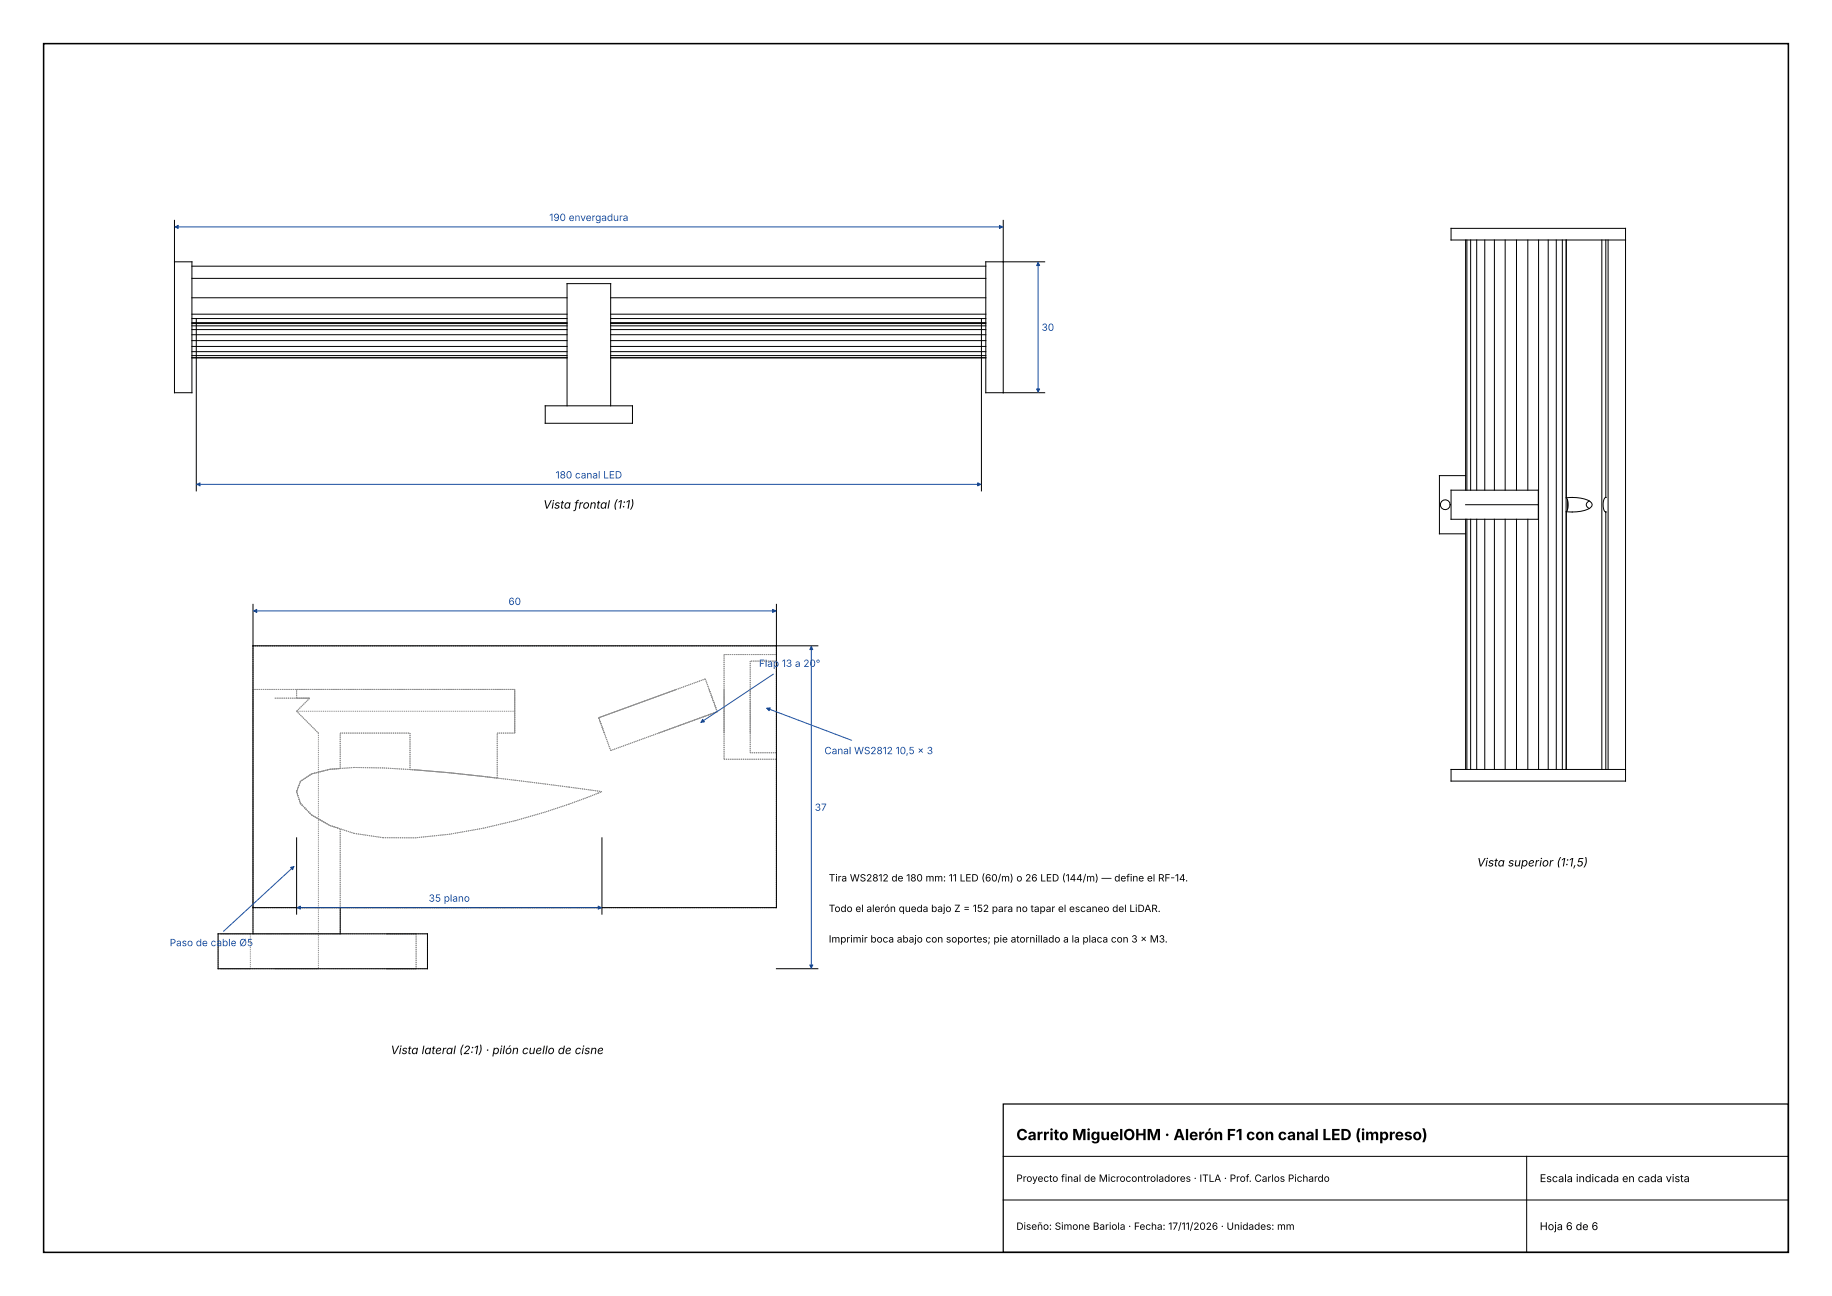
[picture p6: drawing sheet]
<svg xmlns="http://www.w3.org/2000/svg" width="420mm" height="297mm" viewBox="0 0 420 297" stroke-linecap="round" stroke-linejoin="round" font-family="sans-serif">
<path d="M10 10h400v277h-400z" fill="none" stroke="#000" stroke-width=".35"/>
<path d="M230 253h180v34h-180z" fill="none" stroke="#000" stroke-width=".28"/>
<g fill="none" stroke="#000" stroke-width=".23">
<path d="M40 50.5v39.5h4v-30h-4M230 50.5v39.5M239.5 60h-13.5v30h13.5M336 55v57.3M336.3 55v57.3M337.2 55v57.3M338.5 55v57.3M340.4 55v57.3M342.6 55v57.3M345.1 55v57.3M347.7 55v57.3M350.3 55v57.3"/>
<path d="M352.7 55v121.3M354.9 55v121.3M356.8 55v121.3M358.2 55v121.3M359 55v121.3M359.1 55v59.1M367.2 55v121.3M368.1 55v59M368.7 55v121.3M372.7 55h-40v-2.7h40v126.7h-40v-2.7h40M44 73h86M44 61h182"/>
<path d="M44 73.9h86M44 79.4h86M44 74.1h86M44 78.1h86M44 74.7h86M44 76.7h86M44 75.5h86M44 72h86M44 68.2h86M44 63.8h182M45 73v39.5M140 73h86"/>
<path d="M140 73.9h86M140 79.4h86M140 74.1h86M140 78.1h86M140 74.7h86M140 76.7h86M140 75.5h86M140 72h86M140 68.2h86M225 73v39.5M44 82h86M44 81.5h86"/>
<path d="M44 80.6h86M125 93h20v4h-20zM130 93v-28h10v28M140 82h86M140 81.5h86M140 80.6h86M332.7 112.3h20v6.7h-20zM336 119v57.3M336 109h-6v13.3h6M336 115.7h16.7M336.3 119v57.3M337.2 119v57.3"/>
<path d="M338.5 119v57.3M340.4 119v57.3M342.6 119v57.3M345.1 119v57.3M347.7 119v57.3M350.3 119v57.3M359.1 114.1a3.2 3.2 0 0 1 0 3.2M359.1 114.1l1-.1a9.7 9.7 0 0 1 4.5 .9l.4 .8a1.96 1.96 0 0 1-1.7 1.3l-1.8 .3h-2.4M359.1 117.3v59M359.3 114.5v2.4M364.3 114.8a.9 .9 0 0 0-.6 .9 .9 .9 0 0 0 .6 .8M368.1 117.3h.1"/>
<path d="M368.1 114a2.59 2.59 0 0 0 0 3.3M368.1 117.3v59M368.1 114h.1M58 138.5v75.5M178 138.5v69.5h-120M58 148h129.5M68 192v17.5M138 192v17.5M50 214h48v8h-48zM78 208v6M178 222h9.5M230 275h180"/>
<path d="M230 265h180M350 265v22"/>
<circle cx="331.3" cy="115.7" r="1.13"/>
</g>
<g fill="none" stroke="#8c8c8c" stroke-width=".23" stroke-dasharray=".2 .2" stroke-linecap="butt">
<path d="M58 148v60M63 160h8M68 158v2M68 160v-2M68 160h3M68 158h50M71 160h-8M71 160l-3 3M118 158h-60M118 158v10M155.1 158l-17.8 6.5M161.7 155.6l-24.4 8.9"/>
<path d="M162.6 158l1.8 5M166 150v24M166 158v10M172 151.5v21M172 158v10M178 150v-2M178 150h-12M178 148h-120M178 151.5h-6M68 163l3-3M68 163l5 5M68 163h50"/>
<path d="M68.9 179.1l-.9 2.3M68.9 179.1l2.6-1.8M71.5 177.3l-2.6 1.8M71.5 177.3l4.1-1M73 168v54M73 168l-5-5M75.6 176.3l-4.1 1M75.6 176.3l2.4-.2M78 176.1l-2.4 .2M78 168h16M78 176.1v-8.1M81.2 175.9l-5.6 .4"/>
<path d="M87.8 176l-6.6-.1M94 176.4h1.2M94 168v8.4M95.2 176.4l-7.4-.4M95.2 176.4l7.8 .7M103 177.1l-7.8-.7M103 177.1l7.8 .8M110.8 177.9l-7.8-.8M110.8 177.9l3.2 .4M114 168h4M114 178.3v-10.3M118 168v-10"/>
<path d="M118 163v-5M118 168v-5M118.2 178.8l-7.4-.9M124.8 179.6l-6.6-.8M137.3 164.5l2.7 7.5M137.3 164.5l1.2 3.5M137.3 164.5l4-1.5M138.5 168l-1.2-3.5M140 172l24.4-8.9M141.3 163l13.8-5M151 168l13.4-4.9M164.4 163v.1"/>
<path d="M164.4 163.1l-2.7-7.5M164.4 163.1l-13.4 4.9M164.4 163.1l-1.8-5.1M166 174h12M166 163v-5M166 168v-5M172 172.5h6M172 163v-5M172 168v-5M178 172.5v-21M68 181.4l.9 2.7M68 181.4l.9-2.3"/>
<path d="M68.9 184.1l2.6 2.7M68.9 184.1l-.9-2.7M71.5 186.8l4.1 2.4M71.5 186.8l-2.6-2.7M75.6 189.2l5.6 1.8M75.6 189.2l2.4 .7M75.6 189.2l-4.1-2.4M78 189.9l-2.4-.7M81.2 191l6.6 1M87.8 192h7.4M95.2 192l7.8-.8M103 191.2l7.8-1.4"/>
<path d="M110.8 189.8l7.4-1.7M118.2 188.1l6.6-2M124.8 186.1l5.6-1.8M130.4 184.3l4.1-1.5M130.4 180.4l-5.6-.8M134.5 182.8l2.6-1M134.5 180.9l-4.1-.5M137.1 181.8l.9-.4M137.1 181.3l-2.6-.4M138 181.4l-.9-.1M50 214h48M50.6 214h6.8"/>
<path d="M57.4 214h-6.8M58 208h120M58 214h20M58 208v-50M58 214v-56M78 208v-18.1M78 214h-20M78 214v-24.1M88.6 214h6.8M95.4 214h-6.8M178 208v-34M178 208v-60"/>
<path d="M50 222v-8M50 222h48M50.6 222h6.8M57.4 222v-8M57.4 222h-6.8M63 222h10M73 222h-10M88.6 222h6.8M95.4 222v-8M95.4 222h-6.8M98 222v-8"/>
</g>
<path d="M40.2 52h189.6M238 60.2v29.6M45.2 111h179.6M58.2 140h119.6M177.3 154.5l-16.6 11M186 148.2v73.6M175.8 162.3l19.5 7.4M67.4 198.6l-16.2 14.8M68.2 208h69.6" fill="none" stroke="#1a4fa0" stroke-width=".23"/>
<g fill="#1a4fa0" stroke="#1a4fa0" stroke-width=".23">
<path d="M229.1 51.6l.7 .4-.7 .4z"/>
<path d="M40.2 52l.7-.4v.8z"/>
<path d="M224.1 110.6l.7 .4-.7 .4z"/>
<path d="M45.2 111l.7-.4v.8z"/>
<path d="M238 60.2l.4 .7h-.8z"/>
<path d="M237.6 89.1h.8l-.4 .7z"/>
<path d="M177.1 139.6l.7 .4-.7 .4z"/>
<path d="M58.2 140l.7-.4v.8z"/>
<path d="M186 148.2l.4 .7h-.8z"/>
<path d="M185.6 221.1h.8l-.4 .7z"/>
<path d="M137.1 207.6l.7 .4-.7 .4z"/>
<path d="M68.2 208l.7-.4v.8z"/>
<path d="M161.1 164.8l.4 .6-.8 .1z"/>
<path d="M175.8 162.3l.8-.1-.3 .7z"/>
<path d="M66.6 198.8l.8-.2-.3 .7z"/>
</g>
<text font-size="3.5" x="233" y="261.3">Carrito MiguelOHM · Alerón F1 con canal LED (impreso)</text>
<g font-size="2.6">
<text x="124.6" y="116.6">Vista frontal (1:1)</text>
<text x="338.7" y="198.6">Vista superior (1:1,5)</text>
<text x="89.6" y="241.6">Vista lateral (2:1) · pilón cuello de cisne</text>
</g>
<g font-size="2.5">
<text x="353" y="270.9">Escala indicada en cada vista</text>
<text x="353" y="281.9">Hoja 6 de 6</text>
</g>
<g font-size="2.3" fill="#1a4fa0">
<text x="125.9" y="50.6">190 envergadura</text>
<text x="238.8" y="75.8">30</text>
<text x="127.4" y="109.6">180 canal LED</text>
<text x="116.6" y="138.6">60</text>
<text x="174" y="152.8">Flap 13 a 20°</text>
<text x="189" y="172.8">Canal WS2812 10,5 × 3</text>
<text x="186.8" y="185.8">37</text>
<text x="98.3" y="206.6">35 plano</text>
<text x="38.9" y="216.8">Paso de cable Ø5</text>
</g>
<g font-size="2.3">
<text x="190" y="202">Tira WS2812 de 180 mm: 11 LED (60/m) o 26 LED (144/m) — define el RF-14.</text>
<text x="190" y="209">Todo el alerón queda bajo Z = 152 para no tapar el escaneo del LiDAR.</text>
<text x="190" y="216">Imprimir boca abajo con soportes; pie atornillado a la placa con 3 × M3.</text>
<text x="233" y="270.8">Proyecto final de Microcontroladores · ITLA · Prof. Carlos Pichardo</text>
<text x="233" y="281.8">Diseño: Simone Bariola · Fecha: 17/11/2026 · Unidades: mm</text>
</g>
</svg>
